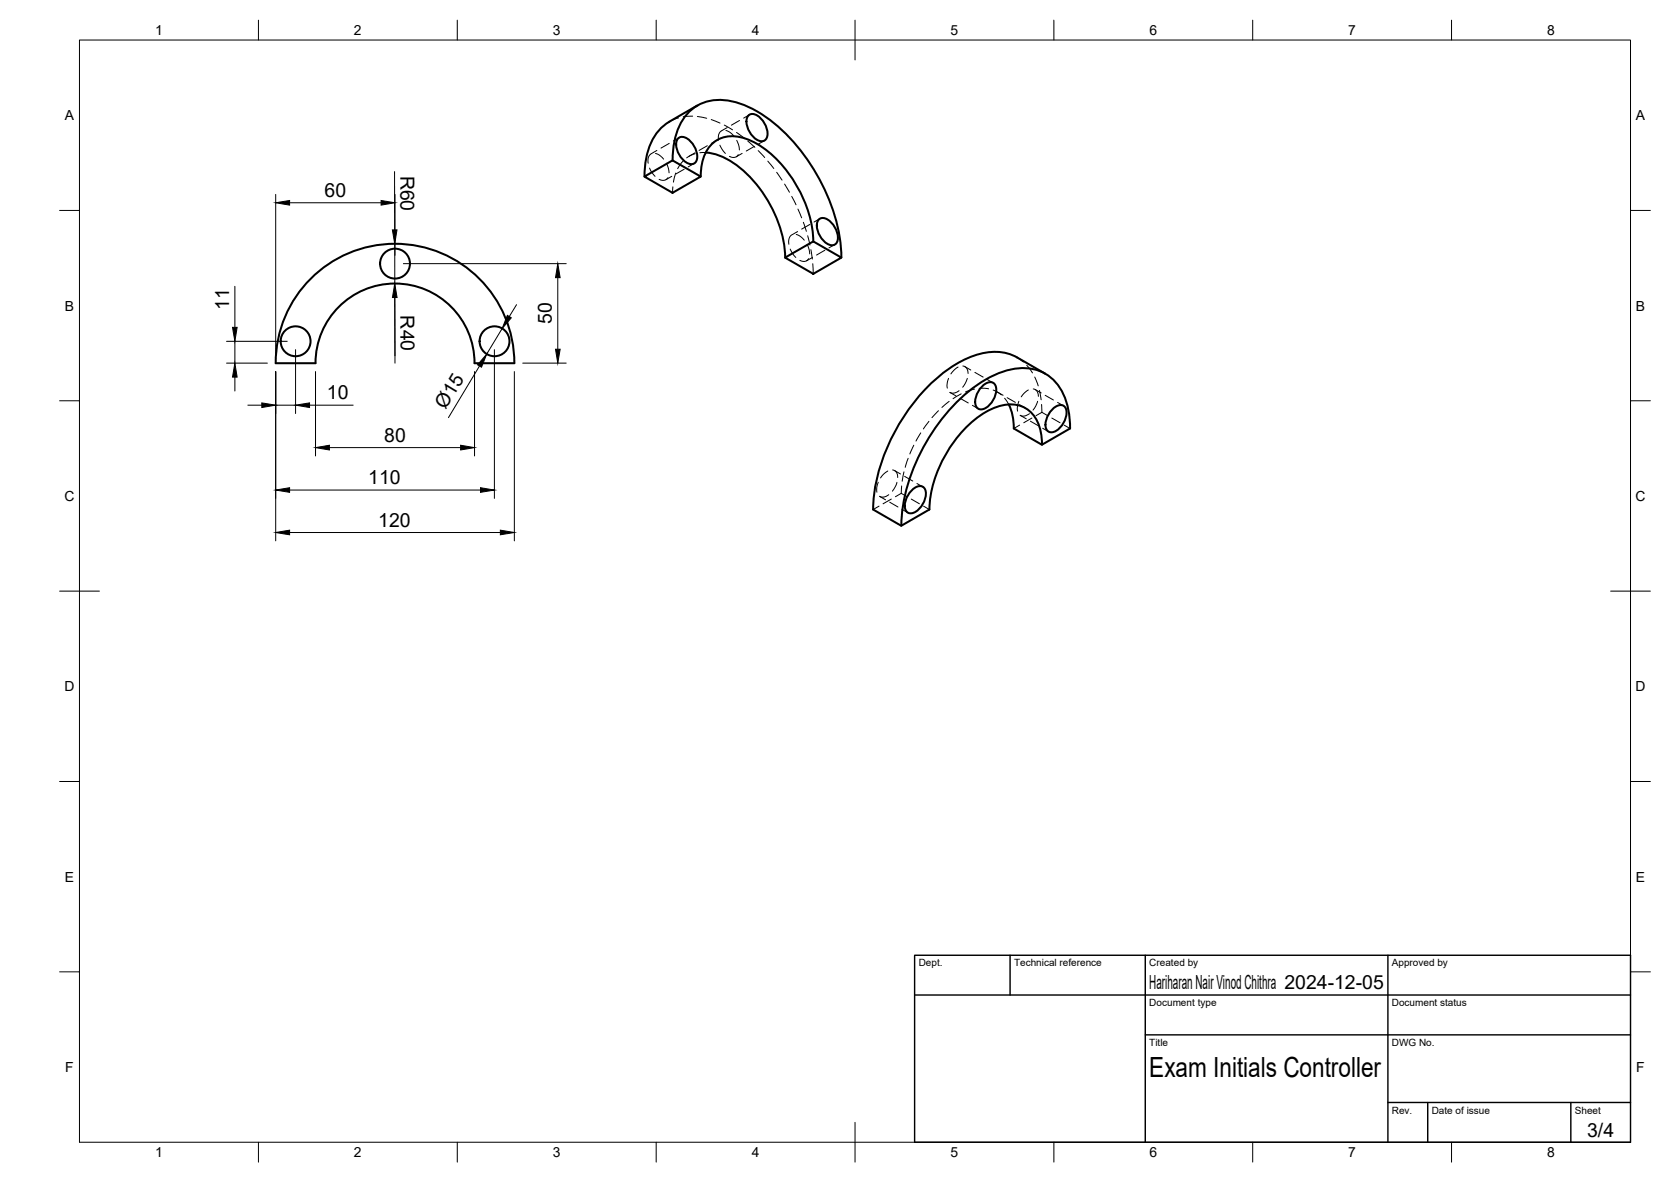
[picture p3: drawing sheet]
<svg xmlns="http://www.w3.org/2000/svg" width="420mm" height="297mm" viewBox="0 0 420 297" stroke-linecap="round" stroke-linejoin="round" font-family="sans-serif">
<!-- layer: Visible -->
<g fill="none" stroke="#000" stroke-width=".51">
<path d="M170.6 34.7a2.38 2.38 0 0 1 3.1 .9 4.9 4.9 0 0 1 1.4 4.9 1.82 1.82 0 0 1-3 0 5.2 5.2 0 0 1-1.8-5.4zM175.3 26.5l-7 4.1a13.5 13.5 0 0 0-6.1 10.9l-.1 2.9M177.5 38.3a19.3 19.3 0 0 1 12.5 7.8 31.2 31.2 0 0 1 7.4 18.6M188.3 28.9a2.38 2.38 0 0 1 3.1 .9 4.9 4.9 0 0 1 1.3 5 1.82 1.82 0 0 1-2.9 0 5.2 5.2 0 0 1-1.8-5.5zM162 44.4l7.1-4.1 7.1 4.1-7.1 4.1zM169.1 40.3a16.3 16.3 0 0 1 4.5-12.5 11.7 11.7 0 0 1 11.4-2.1 34.5 34.5 0 0 1 17.4 13.5 46 46 0 0 1 9.2 25.5M176.2 44.4a10 10 0 0 1 4.1-9.2 9.9 9.9 0 0 1 10 1 31.2 31.2 0 0 1 14.2 24.5M206 55.1a2.38 2.38 0 0 1 3.1 .9 4.9 4.9 0 0 1 1.3 4.9 1.82 1.82 0 0 1-2.9 0 5.2 5.2 0 0 1-1.8-5.4zM78.1 70.1a30 30 0 0 1 32.7-6.6 30 30 0 0 1 18.5 27.8h-10a20 20 0 0 0-20-20 20 20 0 0 0-20 20h-10a29.9 29.9 0 0 1 8.8-21.2zM197.4 64.7l7.1-4 7.1 4-7.1 4.1zM246.8 97.2a2.38 2.38 0 0 1 3.1-.9 4 4 0 0 1-.6 4.8 3.2 3.2 0 0 1-3.1 1.7 2.39 2.39 0 0 1-.8-3.1l.6-1.3zM262.8 93.9l-7.1-4.1a13.4 13.4 0 0 0-12.4 .2 40.7 40.7 0 0 0-17.6 17.2 43.5 43.5 0 0 0-6.2 20.8l7.1 4.1 7.1-4.1"/>
<path d="M253.6 101.6a13.4 13.4 0 0 1 1.3 6.1l7.1 4.1 7-4.1a16.2 16.2 0 0 0-4.4-12.5 11.7 11.7 0 0 0-11.4-2.1 34.5 34.5 0 0 0-17.4 13.5 46 46 0 0 0-9.2 25.5M262 111.8a10 10 0 0 0-4.1-9.2 9.9 9.9 0 0 0-10 .9 31.2 31.2 0 0 0-14.2 24.6M264.5 103a2.38 2.38 0 0 1 3.1-.9 4 4 0 0 1-.6 4.8 3.2 3.2 0 0 1-3.1 1.7 2.39 2.39 0 0 1-.8-3.2l.5-1.3zM229.1 123.3a2.38 2.38 0 0 1 3.1-.8 4 4 0 0 1-.6 4.8 3.2 3.2 0 0 1-3.1 1.6 2.39 2.39 0 0 1-.8-3.1l.6-1.3z"/>
<circle cx="99.3" cy="66.2" r="3.8"/>
<circle cx="74.3" cy="85.8" r="3.8"/>
<circle cx="124.3" cy="85.8" r="3.8"/>
</g>
<!-- layer: Hidden -->
<g fill="none" stroke="#000" stroke-width=".25">
<path d="M163.6 38.7l-.6 .8v1.5M164.8 38.6l1 .4 1.1 1M165.2 37.8l-1.5 .9M168.3 36l-2.1 1.2M170.6 29.6l-2.3 1M170.8 34.6l-1.5 .8M174.2 29.2l-2.4 .1M174.8 38.4l-1.5 .9M174.8 38.6l-2.1 1.1M175.3 29.3l2.4 .4M177.5 38.3l-1.5 .1M177.8 36.6l-2 1.2"/>
<path d="M178.8 30l2.2 .9M180.3 35.2l-1.4 .8M181 36.5l.6 1.1 .8 1M181.3 32.9l-.6 .9v1.4M182.1 31.4l2.1 1.2M182.5 32.8l1 .4 1.1 1M182.9 32.1l-1.5 .8M185.2 33.3l1.9 1.4M185.3 35.3l.5 1.4 .1 1M185.6 38.9a1.55 1.55 0 0 1-2.2 .4M185.9 30.3l-2 1.2M186.6 38.6l-1.5 .8"/>
<path d="M188 35.4l1.8 1.6M188.5 28.8l-1.5 .9M189.7 36.8l-2.1 1.2M190.6 37.9l1.7 1.7M192.2 35.3l-1.5 .9M163.3 42.2l.6 1.2 .8 .9M167.6 41l.5 1.5 .1 .9M168 44.6a1.6 1.6 0 0 1-2.3 .5M168.9 44.3l-1.5 .9M169.2 47l-.1 1.5M169.9 43.5l-.6 2.3M171.8 40.5l-1.4 1.9"/>
<path d="M172 42.5l-2.1 1.2M174.5 41.1l-1.5 .8M193.1 40.5l1.5 1.8M195.3 43.3l1.3 2M197.3 46.3l1.2 2M199 59.1l-.6 .8v1.5M199.1 49.3l1.1 2.2M200.2 58.9l.9 .4 1.1 1.1M200.6 58.2l-1.5 .8M200.6 52.5l1 2.2M202 55.9l.8 2.2M203.1 59.3l.5 2.3"/>
<path d="M203.6 56.4l-2 1.2M206.1 55l-1.4 .8M198.7 62.6l.6 1.1 .8 1M202.9 61.4l.6 1.4 .1 1M203.3 65a1.55 1.55 0 0 1-2.2 .4M203.9 62.7l.4 2.4M204.3 64.7l-1.5 .8M204.4 66.3l.1 2.5M207.4 62.9l-2.1 1.2M209.9 61.5l-1.5 .8M238.5 95.1l-.4 1.3 .1 1.1M238.9 98.6l1.5 .9"/>
<path d="M240.9 92.3l-1.1 .8-.7 .9M241.2 98.2l-1.4 .6-1-.2M241.7 99l-2.1 1.2M242.1 92l.9 .4 .3 .6 .1 .9M242.6 92.1l1.5 .9M243.2 95.1l-1.1 2.2M245 97.8l-2.2 .7M245.1 93.6l2.1 1.2M246.2 97.6l2.4 .1M248.2 95.4l1.5 .8M249.7 98l2.1 1.2M250.7 98.5l1.5 .8"/>
<path d="M253.2 99.9l2.1 1.2M255.7 89.8l1.6 1.2M258.2 91.8l1.4 1.9M258.6 98l-1.1 .9-.7 .8M259.8 97.7l.6 .2 .4 .6 .3 1.1M260.2 94.7l.8 2.3M260.3 97.9l1.5 .8M261.4 98.1l.4 2.4M262.8 99.3l2.1 1.2M223.2 118.4l-1.1 .8-.7 .9M224.4 118.1l.9 .4 .3 .7 .1 .8M225 118.3l1.4 .8"/>
<path d="M227.3 118.6l-.5 2.3M227.5 119.7l2 1.2M228.3 115.2l-.7 2.2M229.8 111.9l-1 2.2M231.5 108.8l-1.2 2M233.6 105.9l-1.4 1.9M236 103.2l-1.7 1.8M238.7 100.9l-1.9 1.5M241.4 100.1l2.1 1.2M244.5 101.9l1.5 .8M252.6 100.1l1 1.5M256.2 100.8l-.4 1.4 .1 1.1"/>
<path d="M256.3 101.7l1.5 .9M256.4 106.8l-1.5 .9M256.6 104.4l1.4 .8M258.8 104l-1.3 .6-1-.2M259.1 105.8l2 1.2M259.5 105.1l-2.1 1.1M260.9 100.8l-.5 1.3-.7 1M261.9 101.6l.1 2M262 103.6l-1.5 .9M262 103.6l1.4 .9M262.2 107.6l1.4 .9M264.5 105.1l2.1 1.1"/>
<path d="M265.9 101.1l1.5 .9M267.6 106.8l1.4 .9M220.8 121.2l-.3 1.4v1.1M221 127.2l-1.5 .8M221.2 124.8l1.5 .8M223.5 124.3l-1.4 .6-1-.2M223.7 126.2l2.1 1.2M224.1 125.4l-2.1 1.2M225.5 121.2l-.2 .8-.9 1.4M226.6 124l-1.5 .8M226.6 124l1.5 .8M226.7 122.1l-.1 1.9"/>
<path d="M226.8 128l1.5 .8M229.1 125.4l2.1 1.2M230.5 121.5l1.5 .9M232.2 127.2l1.5 .8"/>
</g>
<!-- layer: BORDER -->
<g fill="none" stroke="#000" stroke-width=".25">
<path d="M20 10.1h390v276.9h-390zM65 5.1v5M115 5.1v5M165 5.1v5M215 5.1v10M265 5.1v5M315 5.1v5M365 5.1v5M15 52.9h5M410 52.9h5M15 100.7h5M410 100.7h5"/>
<path d="M15 148.6h10M405 148.6h10M15 196.4h5M410 196.4h5M15 244.2h5M410 244.2h5M65 287v5M115 287v5M165 287v5M215 282.1v9.9M265 287v5M315 287v5"/>
<path d="M365 287v5"/>
</g>
<!-- layer: TITLEBLOCK -->
<path d="M230 240.1h180v46.9h-180zM230 250h180M254 240.1v9.9M288 240.1v46.9M349 240.1v46.9M288 260.1h122M349 277.1h61M359 277.1v9.9M395 277.1v9.9" fill="none" stroke="#000" stroke-width=".36"/>
<!-- layer: FD_Dimensions -->
<g fill="none" stroke="#000" stroke-width=".25">
<path d="M69.3 48.9v40.3M72.8 51h23M99.2 43.1v14.7M99.3 48.9v15.3M59.1 72v10.3M99.3 61.3v30M101.4 66.3h41M129.9 76.6l-1.8 3M140.3 69.8v18M57 91.3h10.2M57 85.8h15.2M59.1 85.8v5.5"/>
<path d="M59.1 94.8v3.5M69.3 93.4v42.5M74.3 87.9v16M79.3 93.4v21.2M119.3 93.4v21.2M120.6 92l-7.8 13M124.3 87.9v37.4M126.3 82.6l-3.9 6.4M129.3 93.4v42.5M131.4 91.3h11M62.3 101.8h3.5M69.3 101.8h5"/>
<path d="M77.8 101.8h11M82.8 112.5h33M72.8 133.8h53M72.8 123.2h48"/>
</g>
<g fill="#000" stroke="#000" stroke-width=".25">
<path d="M69.3 51l3.5-.6v1.1zM95.8 50.4l3.5 .6-3.5 .5zM98.7 57.8h1.1l-.5 3.5zM99.3 71.3l.5 3.5h-1.1zM127.6 79.3l1 .6-2.3 2.7zM140.3 66.3l.5 3.5h-1.1zM59.1 91.3l.5 3.5h-1.1zM58.5 82.3h1.1l-.5 3.5zM122.4 89l-1.3 3.3-1-.6zM139.7 87.8h1.1l-.5 3.5zM65.8 101.2l3.5 .6-3.5 .6zM74.3 101.8l3.5-.6v1.2z"/>
<path d="M79.3 112.5l3.5-.6v1.2zM115.8 111.9l3.5 .6-3.5 .6zM69.3 133.8l3.5-.6v1.2zM69.3 123.2l3.5-.6v1.1zM120.8 122.6l3.5 .6-3.5 .5zM125.8 133.2l3.5 .6-3.5 .6z"/>
</g>
<text font-size="7" x="289" y="270.6">Exam Initials Controller</text>
<g font-size="4.9">
<text x="100.7" y="44.1" transform="rotate(90 100.7 44.1)">R60</text>
<text x="81.6" y="49.5">60</text>
<text x="57.7" y="77.9" transform="rotate(-90 57.7 77.9)">11</text>
<text x="100.7" y="79.3" transform="rotate(90 100.7 79.3)">R40</text>
<text x="138.8" y="81.5" transform="rotate(-90 138.8 81.5)">50</text>
<text x="82.2" y="100.4">10</text>
<text x="112.1" y="103.1" transform="rotate(-59 112.1 103.1)">Ø15</text>
<text x="96.6" y="111">80</text>
<text x="92.6" y="121.7">110</text>
<text x="95.1" y="132.4">120</text>
<text x="289" y="248.5">Hariharan Nair Vinod Chithra 2024-12-05</text>
<text x="399.1" y="285.7">3/4</text>
</g>
<g font-size="3.5">
<text x="39" y="8.8">1</text>
<text x="89" y="8.8">2</text>
<text x="139" y="8.8">3</text>
<text x="189" y="8.8">4</text>
<text x="239" y="8.8">5</text>
<text x="289" y="8.8">6</text>
<text x="339" y="8.8">7</text>
<text x="389" y="8.8">8</text>
<text x="16.3" y="30.2">A</text>
<text x="411.3" y="30.2">A</text>
<text x="16.3" y="78">B</text>
<text x="411.3" y="78">B</text>
<text x="16.2" y="125.9">C</text>
<text x="411.2" y="125.9">C</text>
<text x="16.2" y="173.7">D</text>
<text x="411.2" y="173.7">D</text>
<text x="16.3" y="221.6">E</text>
<text x="411.3" y="221.6">E</text>
<text x="16.4" y="269.4">F</text>
<text x="411.4" y="269.4">F</text>
<text x="39" y="290.8">1</text>
<text x="89" y="290.8">2</text>
<text x="139" y="290.8">3</text>
<text x="189" y="290.8">4</text>
<text x="239" y="290.8">5</text>
<text x="289" y="290.8">6</text>
<text x="339" y="290.8">7</text>
<text x="389" y="290.8">8</text>
</g>
<g font-size="2.5">
<text x="231" y="242.9">Dept.</text>
<text x="255" y="242.9">Technical reference</text>
<text x="289" y="242.9">Created by</text>
<text x="350" y="242.9">Approved by</text>
<text x="289" y="252.8">Document type</text>
<text x="350" y="252.8">Document status</text>
<text x="289" y="262.9">Title</text>
<text x="350" y="262.9">DWG No.</text>
<text x="350" y="279.9">Rev.</text>
<text x="360" y="279.9">Date of issue</text>
<text x="396" y="279.9">Sheet</text>
</g>
</svg>
